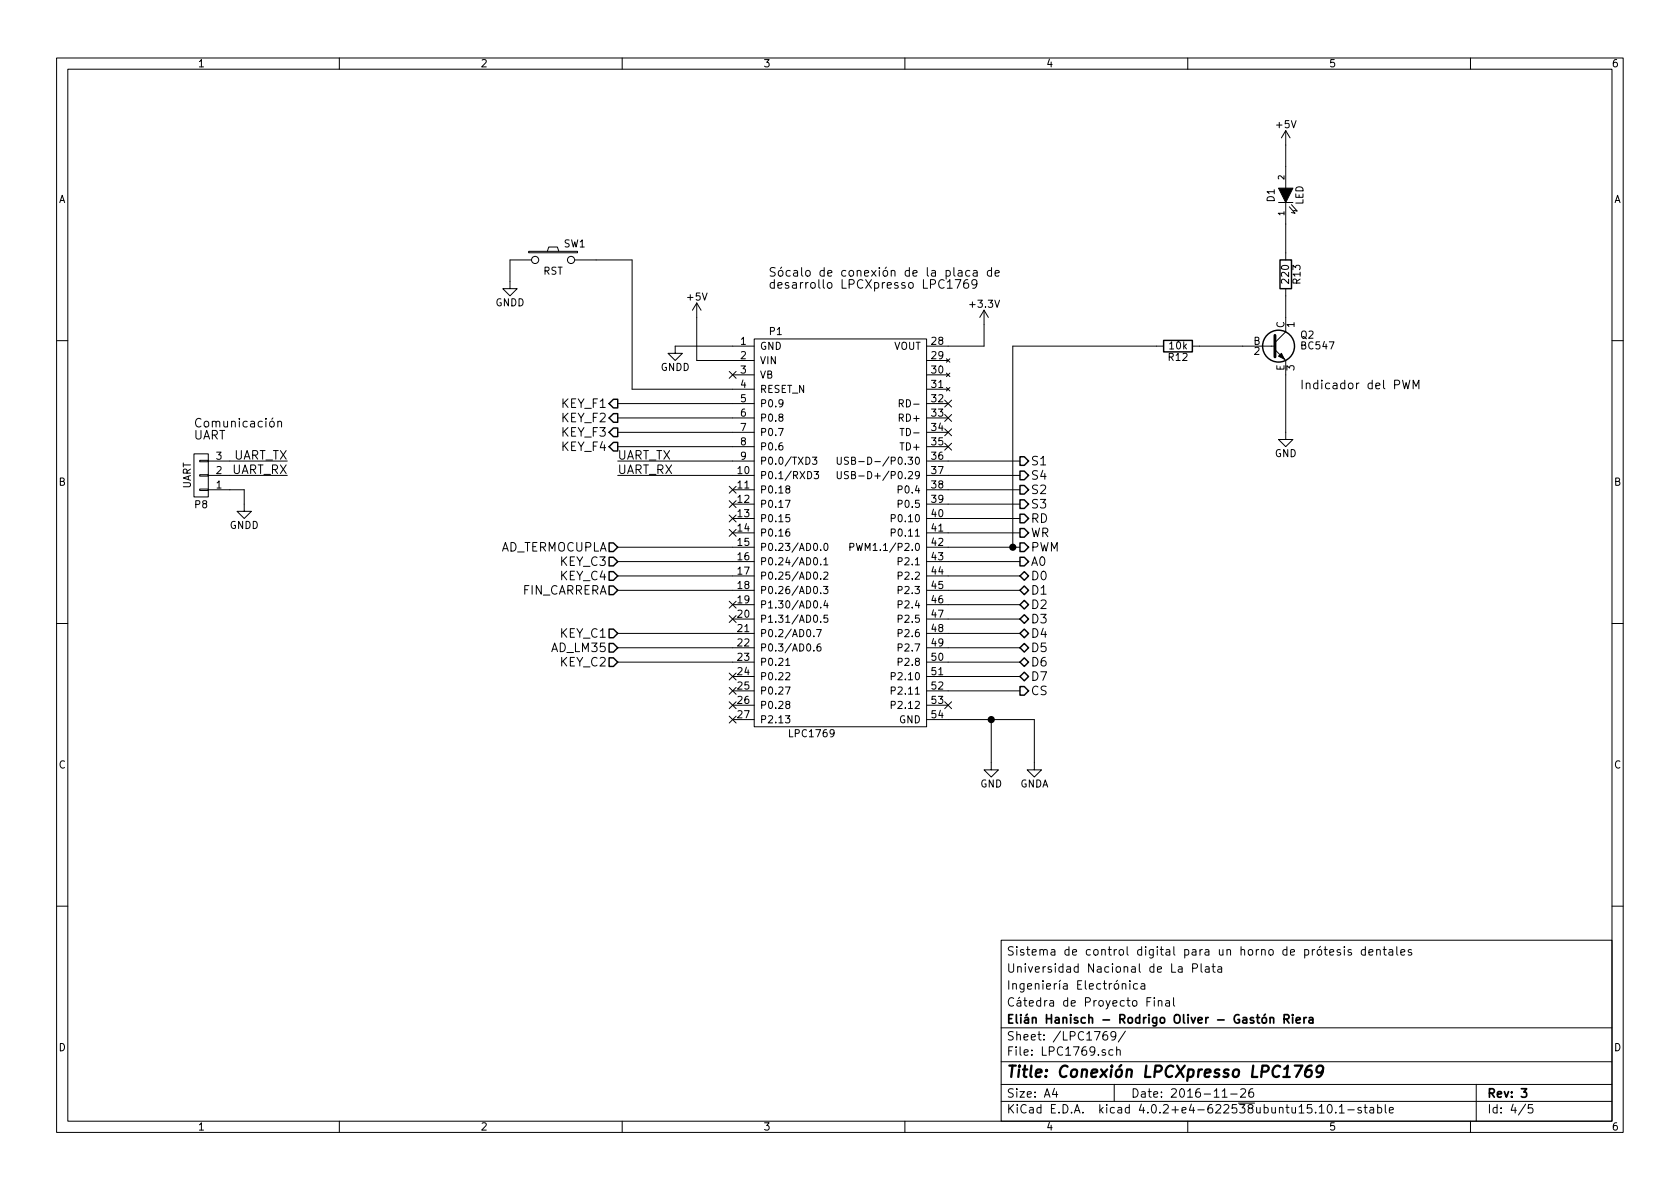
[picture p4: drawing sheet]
EESchema Schematic File Version 2
LIBS:power
LIBS:device
LIBS:transistors
LIBS:conn
LIBS:linear
LIBS:regul
LIBS:74xx
LIBS:cmos4000
LIBS:memory
LIBS:microcontrollers
LIBS:dsp
LIBS:analog_switches
LIBS:motorola
LIBS:texas
LIBS:intel
LIBS:audio
LIBS:interface
LIBS:digital-audio
LIBS:philips
LIBS:display
LIBS:siliconi
LIBS:opto
LIBS:contrib
LIBS:valves
LIBS:horno
LIBS:sensors
LIBS:stepper drivers
LIBS:horno-cache
EELAYER 25 0
EELAYER END
$Descr A4 11693 8268
encoding utf-8
Sheet 4 5
Title "Conexión LPCXpresso LPC1769"
Date "2016-11-26"
Rev "3"
Comp "Elián Hanisch - Rodrigo Oliver - Gastón Riera"
Comment1 "Cátedra de Proyecto Final"
Comment2 "Ingeniería Electrónica"
Comment3 "Universidad Nacional de La Plata"
Comment4 "Sistema de control digital para un horno de prótesis dentales"
$EndDescr
$Comp
L CONN_LPC1769 P1
U 1 1
P 5850 3700
F 0 "P1" H 5400 5100 50  0000 C CNN
F 1 "LPC1769" H 5650 2300 50  0000 C CNN
F 2 "Horno:Pin_Header_LPCXpresso_LPC1769" H 5400 3700 50  0001 C CNN
F 3 "" H 5400 3700 50  0000 C CNN
	1    5850 3700
	1    0    0    -1  
$EndComp
Text HLabel 4300 4500 0    60   Input ~ 0
AD_LM35
Text Notes 5350 2000 0    60   ~ 0
Sócalo de conexión de la placa de\ndesarrollo LPCXpresso LPC1769
Text HLabel 7100 3800 2    60   Output ~ 0
PWM
Text HLabel 7100 3200 2    60   Output ~ 0
S1
Text HLabel 7100 3400 2    60   Output ~ 0
S2
Text HLabel 7100 3500 2    60   Output ~ 0
S3
Text HLabel 7100 3300 2    60   Output ~ 0
S4
Text HLabel 7100 4000 2    60   BiDi ~ 0
D0
Text HLabel 7100 4100 2    60   BiDi ~ 0
D1
Text HLabel 7100 4200 2    60   BiDi ~ 0
D2
Text HLabel 7100 4300 2    60   BiDi ~ 0
D3
Text HLabel 7100 4400 2    60   BiDi ~ 0
D4
Text HLabel 7100 4500 2    60   BiDi ~ 0
D5
Text HLabel 7100 4600 2    60   BiDi ~ 0
D6
Text HLabel 7100 4700 2    60   BiDi ~ 0
D7
Text HLabel 7100 3900 2    60   Output ~ 0
A0
Text HLabel 7100 3600 2    60   Output ~ 0
RD
Text HLabel 7100 3700 2    60   Output ~ 0
WR
Text HLabel 7100 4800 2    60   Output ~ 0
CS
$Comp
L CONN_01X03 P8
U 1 1
P 1400 3300
F 0 "P8" H 1400 3500 50  0000 C CNN
F 1 "UART" V 1500 3300 50  0000 C CNN
F 2 "Pin_Headers:Pin_Header_Straight_1x03" H 1400 3300 50  0001 C CNN
F 3 "" H 1400 3300 50  0000 C CNN
	1    1400 3300
	-1   0    0    1   
$EndComp
$Comp
L GNDD #PWR46
U 1 1
P 1700 3500
F 0 "#PWR46" H 1700 3250 50  0001 C CNN
F 1 "GNDD" H 1700 3350 50  0000 C CNN
F 2 "" H 1700 3500 50  0000 C CNN
F 3 "" H 1700 3500 50  0000 C CNN
	1    1700 3500
	1    0    0    -1  
$EndComp
$Comp
L SW_PUSH SW1
U 1 1
P 3850 1800
F 0 "SW1" H 4000 1910 50  0000 C CNN
F 1 "RST" H 3850 1720 50  0000 C CNN
F 2 "Buttons_Switches_ThroughHole:SW_PUSH_6mm" H 3850 1800 50  0001 C CNN
F 3 "" H 3850 1800 50  0000 C CNN
	1    3850 1800
	1    0    0    -1  
$EndComp
$Comp
L GNDD #PWR47
U 1 1
P 3550 1950
F 0 "#PWR47" H 3550 1700 50  0001 C CNN
F 1 "GNDD" H 3550 1800 50  0000 C CNN
F 2 "" H 3550 1950 50  0000 C CNN
F 3 "" H 3550 1950 50  0000 C CNN
	1    3550 1950
	1    0    0    -1  
$EndComp
$Comp
L +5V #PWR49
U 1 1
P 4850 2200
F 0 "#PWR49" H 4850 2050 50  0001 C CNN
F 1 "+5V" H 4850 2340 50  0000 C CNN
F 2 "" H 4850 2200 50  0000 C CNN
F 3 "" H 4850 2200 50  0000 C CNN
	1    4850 2200
	1    0    0    -1  
$EndComp
NoConn ~ 5100 2600
NoConn ~ 6600 2800
NoConn ~ 6600 2900
NoConn ~ 6600 3000
NoConn ~ 6600 3100
$Comp
L +3.3V #PWR50
U 1 1
P 6850 2250
F 0 "#PWR50" H 6850 2100 50  0001 C CNN
F 1 "+3.3V" H 6850 2390 50  0000 C CNN
F 2 "" H 6850 2250 50  0000 C CNN
F 3 "" H 6850 2250 50  0000 C CNN
	1    6850 2250
	1    0    0    -1  
$EndComp
Text Notes 1350 3050 0    60   ~ 0
Comunicación\nUART
$Comp
L GNDD #PWR48
U 1 1
P 4700 2400
F 0 "#PWR48" H 4700 2150 50  0001 C CNN
F 1 "GNDD" H 4700 2250 50  0000 C CNN
F 2 "" H 4700 2400 50  0000 C CNN
F 3 "" H 4700 2400 50  0000 C CNN
	1    4700 2400
	1    0    0    -1  
$EndComp
$Comp
L GND #PWR51
U 1 1
P 6900 5300
F 0 "#PWR51" H 6900 5050 50  0001 C CNN
F 1 "GND" H 6900 5150 50  0000 C CNN
F 2 "" H 6900 5300 50  0000 C CNN
F 3 "" H 6900 5300 50  0000 C CNN
	1    6900 5300
	1    0    0    -1  
$EndComp
$Comp
L GNDA #PWR52
U 1 1
P 7200 5300
F 0 "#PWR52" H 7200 5050 50  0001 C CNN
F 1 "GNDA" H 7200 5150 50  0000 C CNN
F 2 "" H 7200 5300 50  0000 C CNN
F 3 "" H 7200 5300 50  0000 C CNN
	1    7200 5300
	1    0    0    -1  
$EndComp
Text HLabel 4300 3800 0    60   Input ~ 0
AD_TERMOCUPLA
Text HLabel 4300 3100 0    60   Output ~ 0
KEY_F4
Text HLabel 4300 3000 0    60   Output ~ 0
KEY_F3
Text HLabel 4300 2900 0    60   Output ~ 0
KEY_F2
Text HLabel 4300 2800 0    60   Output ~ 0
KEY_F1
Text HLabel 4300 4600 0    60   Input ~ 0
KEY_C2
Text HLabel 4300 4400 0    60   Input ~ 0
KEY_C1
Text HLabel 4300 4100 0    60   Input ~ 0
FIN_CARRERA
Text HLabel 4300 4000 0    60   Input ~ 0
KEY_C4
Text HLabel 4300 3900 0    60   Input ~ 0
KEY_C3
Wire Wire Line
	5100 3800 4300 3800
Wire Wire Line
	6600 3800 7100 3800
Wire Wire Line
	6600 3900 7100 3900
Wire Wire Line
	7100 4000 6600 4000
Wire Wire Line
	6600 4100 7100 4100
Wire Wire Line
	7100 4200 6600 4200
Wire Wire Line
	6600 4300 7100 4300
Wire Wire Line
	7100 4400 6600 4400
Wire Wire Line
	6600 4500 7100 4500
Wire Wire Line
	7100 4600 6600 4600
Wire Wire Line
	7100 4700 6600 4700
Wire Wire Line
	7100 4800 6600 4800
Wire Wire Line
	7100 3700 6600 3700
Wire Wire Line
	1600 3400 1700 3400
Wire Wire Line
	1700 3400 1700 3500
Wire Wire Line
	4300 4500 5100 4500
Wire Wire Line
	4300 3100 5100 3100
Wire Wire Line
	4300 3000 5100 3000
Wire Wire Line
	4300 2800 5100 2800
Wire Wire Line
	5100 2900 4300 2900
Wire Wire Line
	4150 1800 4400 1800
Wire Wire Line
	4400 1800 4400 2700
Wire Wire Line
	4400 2700 5100 2700
Wire Wire Line
	3550 1950 3550 1800
Wire Wire Line
	4850 2200 4850 2500
Wire Wire Line
	4850 2500 5100 2500
Wire Wire Line
	6600 3200 7100 3200
Wire Wire Line
	7100 3300 6600 3300
Wire Wire Line
	7100 3400 6600 3400
Wire Wire Line
	7100 3500 6600 3500
Wire Wire Line
	6850 2250 6850 2400
Wire Wire Line
	6850 2400 6600 2400
Wire Wire Line
	5100 2400 4700 2400
Wire Wire Line
	6600 5000 7200 5000
Wire Wire Line
	6900 5000 6900 5300
Wire Wire Line
	7200 5000 7200 5300
Connection ~ 6900 5000
Wire Wire Line
	7100 3600 6600 3600
Wire Wire Line
	5100 4000 4300 4000
Wire Wire Line
	5100 4100 4300 4100
Wire Wire Line
	5100 3900 4300 3900
Wire Wire Line
	5100 4400 4300 4400
Wire Wire Line
	5100 4600 4300 4600
NoConn ~ 5100 3400
NoConn ~ 5100 3500
NoConn ~ 5100 3600
NoConn ~ 5100 3700
NoConn ~ 5100 4200
NoConn ~ 5100 4300
NoConn ~ 5100 4700
NoConn ~ 5100 4800
NoConn ~ 5100 4900
NoConn ~ 5100 5000
Wire Wire Line
	5100 3200 4300 3200
Wire Wire Line
	4300 3300 5100 3300
Text Label 4300 3200 0    60   ~ 0
UART_TX
Text Label 4300 3300 0    60   ~ 0
UART_RX
Text Label 2000 3200 2    60   ~ 0
UART_TX
Text Label 2000 3300 2    60   ~ 0
UART_RX
Wire Wire Line
	1600 3200 2000 3200
Wire Wire Line
	2000 3300 1600 3300
NoConn ~ 6600 4900
$Comp
L BC547 Q2
U 1 1
P 8850 2400
F 0 "Q2" H 9050 2475 50  0000 L CNN
F 1 "BC547" H 9050 2400 50  0000 L CNN
F 2 "TO-92" H 9050 2325 50  0001 L CIN
F 3 "" H 8850 2400 50  0000 L CNN
	1    8850 2400
	1    0    0    -1  
$EndComp
$Comp
L R R13
U 1 1
P 8950 1900
F 0 "R13" V 9030 1900 50  0000 C CNN
F 1 "220" V 8950 1900 50  0000 C CNN
F 2 "" V 8880 1900 50  0000 C CNN
F 3 "" H 8950 1900 50  0000 C CNN
	1    8950 1900
	1    0    0    -1  
$EndComp
$Comp
L LED D1
U 1 1
P 8950 1350
F 0 "D1" H 8950 1450 50  0000 C CNN
F 1 "LED" H 8950 1250 50  0000 C CNN
F 2 "" H 8950 1350 50  0000 C CNN
F 3 "" H 8950 1350 50  0000 C CNN
	1    8950 1350
	0    -1   -1   0   
$EndComp
$Comp
L +5V #PWR53
U 1 1
P 8950 1000
F 0 "#PWR53" H 8950 850 50  0001 C CNN
F 1 "+5V" H 8950 1140 50  0000 C CNN
F 2 "" H 8950 1000 50  0000 C CNN
F 3 "" H 8950 1000 50  0000 C CNN
	1    8950 1000
	1    0    0    -1  
$EndComp
$Comp
L R R12
U 1 1
P 8200 2400
F 0 "R12" V 8280 2400 50  0000 C CNN
F 1 "10k" V 8200 2400 50  0000 C CNN
F 2 "" V 8130 2400 50  0000 C CNN
F 3 "" H 8200 2400 50  0000 C CNN
	1    8200 2400
	0    1    1    0   
$EndComp
$Comp
L GND #PWR54
U 1 1
P 8950 3000
F 0 "#PWR54" H 8950 2750 50  0001 C CNN
F 1 "GND" H 8950 2850 50  0000 C CNN
F 2 "" H 8950 3000 50  0000 C CNN
F 3 "" H 8950 3000 50  0000 C CNN
	1    8950 3000
	1    0    0    -1  
$EndComp
Wire Wire Line
	8950 3000 8950 2600
Wire Wire Line
	8950 2200 8950 2050
Wire Wire Line
	8950 1750 8950 1550
Wire Wire Line
	8950 1000 8950 1150
Wire Wire Line
	8650 2400 8350 2400
Wire Wire Line
	8050 2400 7050 2400
Wire Wire Line
	7050 2400 7050 3800
Connection ~ 7050 3800
Text Notes 9050 2700 0    60   ~ 0
Indicador del PWM
$EndSCHEMATC
